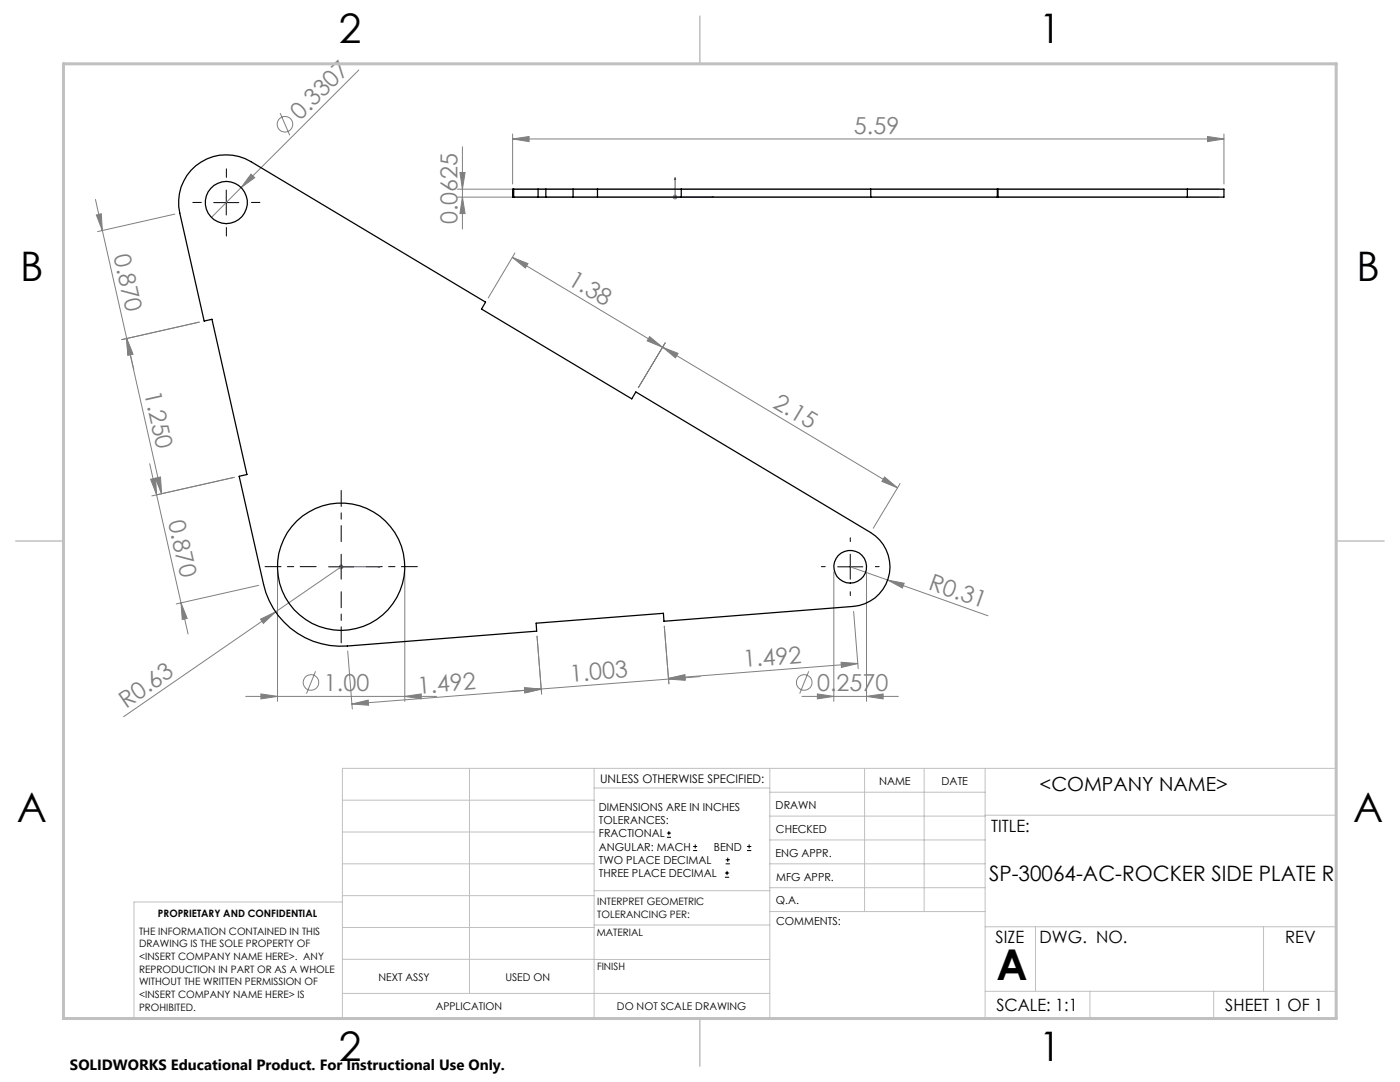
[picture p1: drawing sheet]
<svg xmlns="http://www.w3.org/2000/svg" width="279mm" height="216mm" viewBox="0 0 279 216" stroke-linecap="round" stroke-linejoin="round" font-family="sans-serif">
<g fill="none" stroke="#808080" stroke-width=".2">
<path d="M71.6 14l-23.5 23.4M19 39.8l1.4 6.2M48.1 37.4l-5.9 6M50.1 34.7l.7 .8-2.7 1.9zM55.9 22.6l1.9 4.4M91.3 39.3h152M91.3 37.7h152M91.8 34.4h1l-.5 3.3zM92.3 29.3v16.4M92.3 39.3l.5 3.3h-1zM102.3 27.7l3.3-.5v1.1zM102.3 26.7v10"/>
<path d="M102.3 27.7h142M134.4 39l.7 .7M134.7 38.8v1M135.1 39l-.7 .7M241 27.2l3.3 .5-3.3 .6zM244.3 26.7v10M19.2 42.9l1-.2 .2 3.3zM20.4 46l6.3 27.7M34.9 42.7l-15.4 3.5M102.3 51.4l3.1 1.2-.6 .9zM102.3 51.4l29.9 17.9M102.8 50.5l-5.4 8.9"/>
<path d="M25.3 67.6l6.9 30.9M25.3 67.6l1.2 3.1-1 .2zM39.8 64.3l-15.5 3.5M129.6 67.2l2.6 2.1-3-1.3zM132.3 69.3l3 1.2-.5 .9zM132.3 69.3l46.8 28M132.8 68.4l-5.4 9M29.9 92.5l1.4 6.2M30.1 95.6l.9-.2 .3 3.3zM31 95.4l1-.2 .2 3.3zM31.3 98.7l4.8 21.6M46.7 95.2l-16.4 3.8"/>
<path d="M176.5 95.2l2.6 2.1-3.1-1.2zM179.6 96.5l-5.3 8.9M51.6 116.8l-16.4 3.7M55.4 114.1v25.8M67.6 113.1h1M67.7 112.7l.7 .8M68.1 113.1l-13.1 9M68.1 112.6v1M68.4 112.7l-.7 .8M80.8 114.1v25.8M166.4 114.1v25.8M169.7 113.1l7.5 2.6"/>
<path d="M172.9 114.1v25.8M177.2 115.7l3.2 .7-.3 .9zM177.2 115.7l20 7.2M36.1 120.3l1.3 3.1-1 .2zM36.1 120.3l1.4 6.2M49 139h38.1M52 123.5l3-1.4-2.4 2.3zM52.1 138.5l3.3 .5-3.3 .5zM55 122.1l-30.3 20.9M63 133.9l-1.8 4.5M69.4 129.9l.9 11.6M80.8 139l3.3-.5v1z"/>
<path d="M104.7 137.3l3.3 .2-3.2 .8zM104.7 137.2l3.3 .3-3.3 .8zM107.2 126.9l.9 11.6M108 137.5l-37.8 3M132.6 125l.9 11.5M133.4 135.4l3.3-.8v1zM133.4 135.5l3.3-.8v1zM139.7 135l-38 3M160.1 139h19.2M161.4 133.9l-1.8 4.5M163.1 138.5l3.3 .5-3.3 .5zM167.9 132.2l3.3 .2-3.3 .8z"/>
<path d="M170.4 122l.9 11.4M171.2 132.4l-37.8 3M172.9 139l3.3-.5v1zM70.2 140.5l3.3-.8 .1 1z"/>
<circle cx="56.9" cy="24.8" r="1.55"/>
<circle cx="62" cy="136.2" r="1.56"/>
<circle cx="160.5" cy="136.2" r="1.56"/>
</g>
<g fill="none" stroke="#000" stroke-width=".2">
<path d="M45.2 37.9v5M42.7 40.4h5M65.6 113.1h5M68.1 110.6v5M167.2 113.1h5M169.7 110.6v5M133.1 167.1h.8M133.1 166.2h.8M133.5 165.8v.9M138.3 169.7h.8M138.3 168.9h.8M138.7 168.5v.8"/>
<path d="M144.7 175h.8M144.7 174.2h.8M144.8 172.4h.9M144.8 171.6h.9M145.1 173.8v.8M145.2 171.1v.9M149.1 169.7h.8M149.1 168.9h.8M149.5 168.5v.8"/>
</g>
<path d="M134.7 35.5l.1 .3h-.1zM134.7 35.5v3.8h7.8M142.1 39.2l.4 .1-.4 .1zM68 113.1h.2zM68.1 113.1h.1M68.1 113.1h7.7M75.8 113.1h-.4h.4" fill="none" stroke="#00f" stroke-width=".2"/>
<path d="M63.1 113.1h-10.2M68.1 108.1v-10.2M68.1 118.1v10.2M73.1 113.1h10.2" fill="none" stroke="#000" stroke-width=".2" stroke-dasharray="15.2 1.3 1.3 1.3" stroke-dashoffset="12"/>
<path d="M45.2 35.4v-1.7M40.2 40.4h-1.7M45.2 45.4v1.7M50.2 40.4h1.7M164.7 113.1h-.8M169.7 108.1v-.8M169.7 118.1v.7M174.7 113.1h.8" fill="none" stroke="#000" stroke-width=".2" stroke-dasharray="15.2 1.3 1.3 1.3"/>
<g fill="none" stroke="#c0c0c0" stroke-width=".2">
<path d="M68.3 159.7h50.3M93.7 153.3v44.9M118.6 153.3v49.9M118.6 157.2h35M153.6 153.3v49.9M153.6 158.1h43M172.5 153.3v28.6M184.4 153.3v28.6M196.6 153.3v49.9M68.3 180h-41.6v23.2h240v-49.9h-198.4v49.9M68.3 166h50.3M68.3 178.7h50.3"/>
<path d="M68.3 172.4h50.3M118.6 177.7h35M153.6 162.8h43M153.6 177.1h43M153.6 172.4h43M153.6 167.6h43M196.6 162.7h70.1M68.3 198.2h85.3M68.3 191.4l85.3 .1M68.3 185.1h50.3M118.6 184.6h35M153.6 181.9h43"/>
<path d="M196.6 184.9h70.1M196.6 197.8h70.1M206.7 184.9v12.9M217.5 197.8v5.4M242.2 197.8v5.4M252.2 184.9v12.9"/>
</g>
<path d="M139.7 3.2v9.5M3.1 107.9h9.6M266.7 107.9h9.5M139.7 203.2v9.6" fill="none" stroke="#c0c0c0" stroke-width=".3"/>
<path d="M12.7 12.7h254v190.5h-254z" fill="none" stroke="#c0c0c0" stroke-width=".6"/>
<g fill="#00f">
<path d="M68 113.1h.2zM75.4 113.1h.4z"/>
<path d="M134.7 35.5v.3h.1zM142.1 39.2v.2l.4-.1z"/>
</g>
<g fill="#808080">
<path d="M52 123.5l3-1.4-2.4 2.3z"/>
<path d="M50.1 34.7l.7 .8-2.7 1.9z"/>
<path d="M177.2 115.7l3.2 .7-.3 .9z"/>
<path d="M31 95.4l1-.2 .2 3.3zM25.3 67.6l1.2 3.1-1 .2z"/>
<path d="M52.1 138.5l3.3 .5-3.3 .5zM80.8 139l3.3-.5v1zM163.1 138.5l3.3 .5-3.3 .5zM172.9 139l3.3-.5v1z"/>
<path d="M102.3 27.7l3.3-.5v1.1zM241 27.2l3.3 .5-3.3 .6z"/>
<path d="M104.7 137.2l3.3 .3-3.3 .8zM133.4 135.5l3.3-.8v1z"/>
<path d="M167.9 132.2l3.3 .2-3.3 .8zM133.4 135.4l3.3-.8v1zM104.7 137.3l3.3 .2-3.2 .8zM70.2 140.5l3.3-.8 .1 1z"/>
<path d="M91.8 34.4h1l-.5 3.3zM92.3 39.3l.5 3.3h-1z"/>
<path d="M19.2 42.9l1-.2 .2 3.3zM25.3 67.6l1.2 3.1-1 .2zM30.1 95.6l.9-.2 .3 3.3zM36.1 120.3l1.3 3.1-1 .2z"/>
<path d="M102.3 51.4l3.1 1.2-.6 .9zM129.6 67.2l2.6 2.1-3-1.3zM132.3 69.3l3 1.2-.5 .9zM176.5 95.2l2.6 2.1-3.1-1.2z"/>
</g>
<g fill="none" stroke="#000" stroke-width=".25">
<path d="M38.1 34a9.5 9.5 0 0 1 12-1.8l46.8 28.1-.8 1.4 30 17.9 .8-1.4 46.8 28.1a7.9 7.9 0 0 1 3.7 8.6 7.9 7.9 0 0 1-7.1 6.1l-37.8 3-.1-1.6-25.4 2 .1 1.5-37.8 3a15.8 15.8 0 0 1-16.7-12.3l-4.9-21.6 1.6-.3-7-31-1.6 .4-4.8-21.6a9.5 9.5 0 0 1 2.2-8.5zM102.5 37.7h-.2v1.6h.2M102.5 37.7h16.7M102.5 39.3h16.7M102.5 37.7v1.6M107.4 37.7v1.6M108.9 37.7v1.6M114.4 37.7v1.6M119.2 37.7h16.8M119.2 39.3h16.8M119.2 37.7v1.6M136 37.7v1.6"/>
<path d="M136 37.7h101M136 39.3h101M173.8 37.7v1.6M199 37.7v1.6M199.2 37.7v1.6M237 37.7h7.3v1.6h-7.3M237 37.7v1.6"/>
<circle cx="45.2" cy="40.4" r="4.2"/>
<circle cx="68.1" cy="113.1" r="12.7"/>
<circle cx="169.7" cy="113.1" r="3.3"/>
</g>
<text font-size="8.5" x="198.9" y="195.5">A</text>
<g font-size="8.1">
<text x="67.6" y="8.5">2</text>
<text x="207.3" y="8.5">1</text>
<text x="4" y="56.1">B</text>
<text x="270.7" y="56.1">B</text>
<text x="3.3" y="164.1">A</text>
<text x="270" y="164.1">A</text>
<text x="67.6" y="211.7">2</text>
<text x="207.3" y="211.7">1</text>
</g>
<g font-size="4.7" fill="#808080">
<text x="59.9" y="24.2" transform="rotate(-45 59.9 24.2)">0.3307</text>
<text x="170.4" y="26.7">5.59</text>
<text x="91.3" y="44.8" transform="rotate(-90 91.3 44.8)">0.0625</text>
<text x="22.7" y="51.1" transform="rotate(77 22.7 51.1)">0.870</text>
<text x="113.1" y="56.6" transform="rotate(31 113.1 56.6)">1.38</text>
<text x="28.8" y="78.4" transform="rotate(77 28.8 78.4)">1.250</text>
<text x="154.1" y="81.1" transform="rotate(31 154.1 81.1)">2.15</text>
<text x="33.5" y="104.1" transform="rotate(77 33.5 104.1)">0.870</text>
<text x="185.1" y="117.5" transform="rotate(20 185.1 117.5)">R0.31</text>
<text x="64.6" y="137.9">1.00</text>
<text x="113.8" y="136" transform="rotate(-4 113.8 136)">1.003</text>
<text x="148.5" y="133.2" transform="rotate(-4 148.5 133.2)">1.492</text>
<text x="163.1" y="137.9">0.2570</text>
<text x="25.2" y="141.4" transform="rotate(-35 25.2 141.4)">R0.63</text>
<text x="83.5" y="138.4" transform="rotate(-4 83.5 138.4)">1.492</text>
</g>
<text font-size="4.2" x="197.4" y="175.7">SP-30064-AC-ROCKER SIDE PLATE R</text>
<text font-size="3.9" x="207.5" y="157.8">&lt;COMPANY NAME&gt;</text>
<g font-size="3.4">
<text x="197.8" y="166">TITLE:</text>
<text x="198.7" y="188.1">SIZE</text>
<text x="207.5" y="188.1">DWG. NO.</text>
<text x="256.5" y="188.2">REV</text>
<text x="198.8" y="201.7">SCALE: 1:1</text>
<text x="244.5" y="201.7">SHEET 1 OF 1</text>
</g>
<text font-size="3" x="14" y="213.5">SOLIDWORKS Educational Product. For Instructional Use Only.</text>
<text font-size="2.4" x="119.8" y="156.2">UNLESS OTHERWISE SPECIFIED:</text>
<g font-size="2.2">
<text x="119.5" y="161.8">DIMENSIONS ARE IN INCHES</text>
<text x="154.8" y="161.4">DRAWN</text>
<text x="175.4" y="156.6">NAME</text>
<text x="187.9" y="156.7">DATE</text>
<text x="119.5" y="164.4">TOLERANCES:</text>
<text x="119.5" y="167.1">FRACTIONAL</text>
<text x="154.9" y="166.3">CHECKED</text>
<text x="119.5" y="169.7">ANGULAR: MACH</text>
<text x="119.5" y="172.4">TWO PLACE DECIMAL</text>
<text x="142.5" y="169.7">BEND</text>
<text x="154.8" y="170.9">ENG APPR.</text>
<text x="119.5" y="175">THREE PLACE DECIMAL</text>
<text x="154.9" y="175.7">MFG APPR.</text>
<text x="154.9" y="180.4">Q.A.</text>
<text x="154.9" y="184.6">COMMENTS:</text>
</g>
<g font-size="2.1">
<text x="75.5" y="195.7">NEXT ASSY</text>
<text x="100.9" y="195.7">USED ON</text>
<text x="86.9" y="201.5">APPLICATION</text>
<text x="123.1" y="201.6">DO NOT SCALE DRAWING</text>
</g>
<g font-size="2">
<text x="31.5" y="182.9">PROPRIETARY AND CONFIDENTIAL</text>
<text x="119.2" y="180.6">INTERPRET GEOMETRIC</text>
<text x="119.2" y="183.1">TOLERANCING PER:</text>
<text x="27.8" y="186.5">THE INFORMATION CONTAINED IN THIS</text>
<text x="27.8" y="189">DRAWING IS THE SOLE PROPERTY OF</text>
<text x="27.8" y="191.6">&lt;INSERT COMPANY NAME HERE&gt;. ANY</text>
<text x="119.1" y="186.7">MATERIAL</text>
<text x="27.8" y="194.1">REPRODUCTION IN PART OR AS A WHOLE</text>
<text x="27.8" y="196.6">WITHOUT THE WRITTEN PERMISSION OF</text>
<text x="119.1" y="193.5">FINISH</text>
<text x="27.8" y="199.1">&lt;INSERT COMPANY NAME HERE&gt; IS</text>
<text x="27.8" y="201.7">PROHIBITED.</text>
</g>
</svg>
